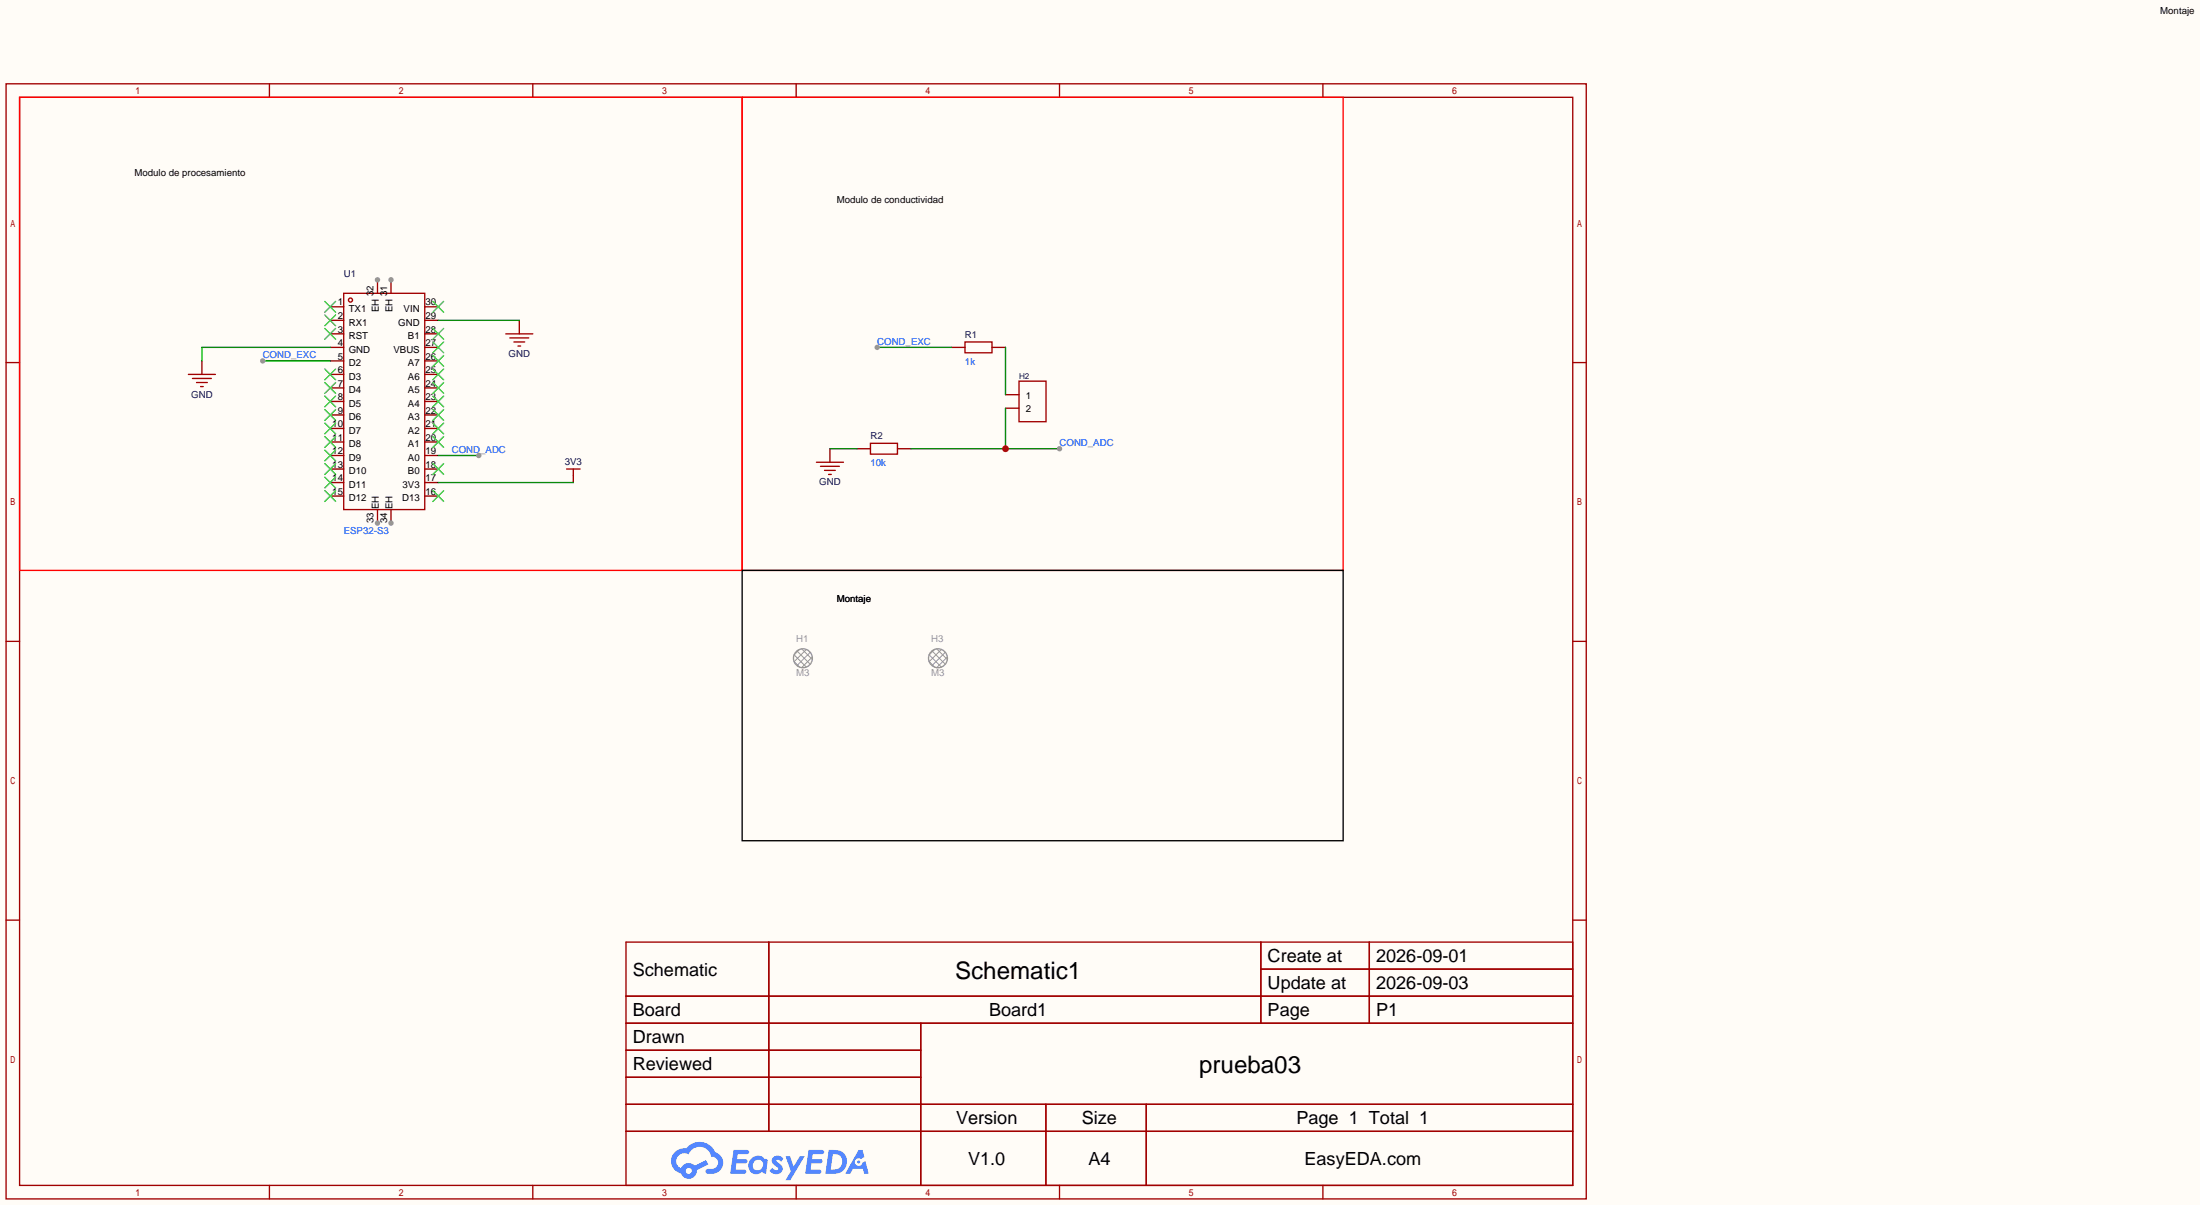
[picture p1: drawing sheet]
<svg xmlns="http://www.w3.org/2000/svg" width="414mm" height="226mm" viewBox="0 0 414 226" stroke-linecap="round" stroke-linejoin="round" font-family="sans-serif">
<path d="M0 0h413.7v226.4h-413.7z" fill="#fffcf7"/>
<g fill="none" stroke="#a10000" stroke-width=".25">
<path d="M1.1 15.7h297.2v209.6h-297.2zM3.7 18.3h292.1v204.5h-292.1zM50.7 15.7v2.6M100.2 15.7v2.6M149.7 15.7v2.6M199.3 15.7v2.6M248.8 15.7v2.6M1.1 68.1h2.6M295.8 68.1h2.5M1.1 120.5h2.6M295.8 120.5h2.5M1.1 172.9h2.6"/>
<path d="M117.7 177h178.1v45.8h-178.1zM144.6 177v35.6M237.1 177v15.3M257.5 177v15.3M295.8 172.9h2.5M117.7 187.2h178.1M117.7 192.3h178.1M117.7 197.4h55.5M173.2 192.3v30.5M237.1 182.1h58.7M117.7 207.5h178.1M117.7 202.4h55.5"/>
<path d="M117.7 212.6h178.1M196.7 207.5v15.3M215.6 207.5v15.3M50.7 222.8v2.5M100.2 222.8v2.5M149.7 222.8v2.5M199.3 222.8v2.5M248.8 222.8v2.5"/>
</g>
<g fill="#5487ff">
<path d="M145.5 217.4a1.3 1.3 0 0 1 1.8 .3l-.4 .6a.54 .54 0 0 0-.9-.2l.1 .2a1.58 1.58 0 0 1 1.1 1.6 1.43 1.43 0 0 1-2.5 .1l.5-.6a.64 .64 0 0 0 .5 .5 .64 .64 0 0 0 .7-.3l-.2-.2a1.6 1.6 0 0 1-1-1.5z"/>
<path d="M147.7 217.3h.9l.7 1.9 1.1-1.9h.9l-2.7 4.5h-.9l1-1.7z"/>
<path d="M138 216.1h1.6a1.31 1.31 0 0 1 1.2 .2 .4 .4 0 0 1-.3 .6h-1.8l-.1 .9h1.6a.4 .4 0 0 1 .4 .4 .4 .4 0 0 1-.4 .4h-1.7l-.2 1.2h.8a1.23 1.23 0 0 1 1.2 .2 .39 .39 0 0 1-.3 .6h-2.7z"/>
<path d="M152.1 216.1h1.6a1.32 1.32 0 0 1 1.3 .2 .39 .39 0 0 1-.4 .6h-1.7l-.2 .9h1.7a.4 .4 0 0 1 .3 .4 .4 .4 0 0 1-.4 .4h-1.7l-.2 1.2h.8a1.23 1.23 0 0 1 1.2 .2 .39 .39 0 0 1-.3 .6h-2.7z"/>
<path d="M161.5 216.1h.7l.4 1.3-.7 .4a.75 .75 0 0 0-1.1 .3 .75 .75 0 0 0 .5 1 .75 .75 0 0 0 .9-.6l.6-.3 .6 2.4h-.9l-.2-1h-1.9l-.5 1h-.9z"/>
<path d="M155.9 216.1l-.7 4.5h1.5a2.27 2.27 0 0 0 2.6-2.3 2.27 2.27 0 0 0-2.7-2.2zM156.6 216.9a1.5 1.5 0 0 1 1.8 1.5 1.5 1.5 0 0 1-1.9 1.4h-.3z"/>
<path d="M141.3 217.7a1.62 1.62 0 0 0-.4 2.1 1.62 1.62 0 0 0 2 .7l.4-.3 .8 .4 .3-2.5-.2-.3h-.4a1.58 1.58 0 0 0-2.5-.1zM141.9 218.2a.99 .99 0 0 1 1.6 .3 .99 .99 0 0 1-.9 1.4 .94 .94 0 0 1-1-.5 .94 .94 0 0 1 .3-1.2z"/>
<path d="M126.9 216.5a2.37 2.37 0 0 0 1.2 4 1.54 1.54 0 0 0 1.7 1 1.54 1.54 0 0 0 1.3-1.6l2.1-1.1-.5-.8-2 1.1a1.57 1.57 0 0 0-2.6 .4 1.5 1.5 0 0 1-.8-2.1 1.5 1.5 0 0 1 2.2-.5 2.23 2.23 0 0 1 2.3-1.4 2.23 2.23 0 0 1 2 1.8 1.16 1.16 0 0 1 1.2 1.1 1.16 1.16 0 0 1-1 1.3h-.7a.47 .47 0 0 0-.6 .3 .47 .47 0 0 0 .4 .6 2.19 2.19 0 0 0 2.4-.8 2.19 2.19 0 0 0 .1-2.5l-1.1-.8a3.2 3.2 0 0 0-5.4-.7l-1.2 .1zM129 220.1a.58 .58 0 0 1 1.1 0 .58 .58 0 0 1-1.1 0z"/>
<circle cx="161.5" cy="218.4" r=".28"/>
</g>
<path d="M181.5 64.3h5.1v2h-5.1zM191.6 71.6h5.1v7.6h-5.1zM163.7 83.3h5.1v2h-5.1z" fill="none" stroke="#a10000" stroke-width=".25"/>
<path d="M178.9 65.3h2.6M186.6 65.3h2.5M189.1 74.2h2.5M189.1 76.7h2.5M161.2 84.3h2.5M168.8 84.3h2.5" fill="none" stroke="#870000" stroke-width=".25"/>
<path d="M189.1 65.3v8.9M189.1 76.7v7.6M171.3 84.3h28" fill="none" stroke="#008700" stroke-width=".25"/>
<circle cx="189.1" cy="84.3" r=".63" fill="#c00"/>
<circle cx="199.3" cy="84.3" r=".51" fill="#999"/>
<g fill="none" stroke="#a10000" stroke-width=".25">
<path d="M64.6 55.1h15.3v40.7h-15.3z"/>
<circle cx="65.9" cy="56.4" r=".38"/>
</g>
<g fill="none" stroke="#870000" stroke-width=".25">
<path d="M62.1 57.7h2.5M73.5 52.6v2.5M79.9 57.7h2.5M62.1 60.2h2.5M62.1 62.7h2.5M62.1 65.3h2.5M62.1 67.8h2.5M62.1 70.4h2.5M62.1 72.9h2.5M62.1 75.4h2.5M62.1 78h2.5M79.9 60.2h2.5"/>
<path d="M79.9 62.7h2.5M79.9 65.3h2.5M79.9 67.8h2.5M79.9 70.4h2.5M79.9 72.9h2.5M79.9 75.4h2.5M79.9 78h2.5M62.1 80.5h2.5M62.1 83.1h2.5M62.1 85.6h2.5M62.1 88.1h2.5M62.1 90.7h2.5"/>
<path d="M62.1 93.2h2.5M79.9 80.5h2.5M79.9 83.1h2.5M79.9 85.6h2.5M79.9 88.1h2.5M79.9 90.7h2.5M79.9 93.2h2.5"/>
</g>
<g fill="none" stroke="#3c3" stroke-width=".25">
<path d="M61.1 56.6l2 2.1M61.1 59.2l2 2M63.1 56.6l-2 2.1M63.1 59.2l-2 2M81.4 56.6l2 2.1M83.4 56.6l-2 2.1M61.1 61.7l2 2.1M61.1 69.3l2 2.1M61.1 71.9l2 2M61.1 74.4l2 2.1M61.1 77l2 2M61.1 79.5l2 2"/>
<path d="M63.1 61.7l-2 2.1M63.1 69.3l-2 2.1M63.1 71.9l-2 2M63.1 74.4l-2 2.1M63.1 77l-2 2M63.1 79.5l-2 2M81.4 79.5l2 2M81.4 77l2 2M81.4 74.4l2 2.1M81.4 71.9l2 2M81.4 69.3l2 2.1M81.4 66.8l2 2"/>
<path d="M81.4 64.3l2 2M81.4 61.7l2 2.1M83.4 61.7l-2 2.1M83.4 64.3l-2 2M83.4 69.3l-2 2.1M83.4 71.9l-2 2M83.4 79.5l-2 2M83.4 77l-2 2M83.4 74.4l-2 2.1M83.4 66.8l-2 2M61.1 82l2 2.1M61.1 84.6l2 2"/>
<path d="M61.1 87.1l2 2.1M61.1 89.7l2 2M61.1 92.2l2 2M63.1 82l-2 2.1M63.1 84.6l-2 2M63.1 87.1l-2 2.1M63.1 89.7l-2 2M63.1 92.2l-2 2M81.4 92.2l2 2M81.4 87.1l2 2.1M81.4 82l2 2.1M83.4 92.2l-2 2"/>
<path d="M83.4 87.1l-2 2.1M83.4 82l-2 2.1"/>
</g>
<circle cx="73.5" cy="52.6" r=".51" fill="#999"/>
<path d="M71 52.6v2.5" fill="none" stroke="#870000" stroke-width=".25"/>
<circle cx="71" cy="52.6" r=".51" fill="#999"/>
<path d="M71 95.8v2.5" fill="none" stroke="#870000" stroke-width=".25"/>
<circle cx="71" cy="98.3" r=".51" fill="#999"/>
<path d="M73.5 95.8v2.5" fill="none" stroke="#870000" stroke-width=".25"/>
<circle cx="73.5" cy="98.3" r=".51" fill="#999"/>
<path d="M38 67.8v2.6M97.7 60.2v2.5M107.8 89.4v1.3" fill="none" stroke="#870000" stroke-width=".25"/>
<path d="M35.4 70.4h5.1M36.2 71.1h3.6M37 71.9h2M37.7 72.6h.5M95.1 62.7h5.1M95.9 63.5h3.5M96.6 64.3h2.1M97.4 65h.5M106.6 88.1h2.5M107.8 88.1v1.3" fill="none" stroke="#a10000" stroke-width=".25"/>
<path d="M62.1 65.3h-24.1v2.5M82.4 60.2h15.3M82.4 90.7h25.4M82.4 85.6h7.6" fill="none" stroke="#008700" stroke-width=".25"/>
<circle cx="90" cy="85.6" r=".51" fill="#999"/>
<path d="M165 65.3h13.9" fill="none" stroke="#008700" stroke-width=".25"/>
<circle cx="165" cy="65.3" r=".51" fill="#999"/>
<path d="M156.1 84.3v2.6" fill="none" stroke="#870000" stroke-width=".25"/>
<path d="M153.5 86.9h5.1M154.3 87.6h3.6M155.1 88.4h2M155.8 89.2h.5" fill="none" stroke="#a10000" stroke-width=".25"/>
<path d="M49.4 67.8h12.7M156.1 84.3h5.1" fill="none" stroke="#008700" stroke-width=".25"/>
<circle cx="49.4" cy="67.8" r=".51" fill="#999"/>
<path d="M3.7 18.3h135.9v88.9h-135.9zM139.6 18.3h113v88.9h-113z" fill="none" stroke="#f00" stroke-width=".25"/>
<g fill="none" stroke="#999" stroke-width=".19">
<path d="M149.3 124.3l1.1 1.1M149.3 123.1l2.3 2.3M149.9 122.3l2.5 2.5M150.4 122l-1.1 1.1M150.8 121.9l2 2M151.6 122l-2.3 2.3M152.4 122.6l-2.5 2.5M152.8 123.5l-2 2M174.7 124.3l1.1 1.1M174.7 123.1l2.3 2.3M175.3 122.3l2.5 2.5M175.8 122l-1.1 1.1"/>
<path d="M176.2 121.9l2 2M177 122l-2.3 2.3M177.8 122.6l-2.5 2.5M178.2 123.5l-2 2"/>
</g>
<g fill="none" stroke="#999" stroke-width=".25">
<circle cx="151" cy="123.7" r="1.78"/>
<circle cx="176.4" cy="123.7" r="1.78"/>
</g>
<path d="M139.6 107.2h113v50.8h-113z" fill="none" stroke="#000" stroke-width=".25"/>
<g font-size="4.5">
<text x="179.6" y="183.9">Schematic1</text>
<text x="225.5" y="201.7">prueba03</text>
</g>
<g font-size="3.4">
<text x="119" y="183.3">Schematic</text>
<text x="238.4" y="180.8">Create at</text>
<text x="238.4" y="185.9">Update at</text>
<text x="258.8" y="180.8">2026-09-01</text>
<text x="258.8" y="185.9">2026-09-03</text>
<text x="119" y="191">Board</text>
<text x="186" y="191">Board1</text>
<text x="238.4" y="191">Page</text>
<text x="258.8" y="191">P1</text>
<text x="119" y="196">Drawn</text>
<text x="119" y="201.1">Reviewed</text>
<text x="179.8" y="211.3">Version</text>
<text x="203.5" y="211.3">Size</text>
<text x="243.8" y="211.3">Page 1 Total 1</text>
<text x="182.1" y="218.9">V1.0</text>
<text x="204.7" y="218.9">A4</text>
<text x="245.3" y="218.9">EasyEDA.com</text>
</g>
<g font-size="1.8">
<text x="406.3" y="2.6">Montaje</text>
<text x="25.3" y="33">Modulo de procesamiento</text>
<text x="157.4" y="38.1">Modulo de conductividad</text>
<text x="63.5" y="57.4">1</text>
<text x="63.5" y="59.9">2</text>
<text x="65.6" y="58.7">TX1</text>
<text x="70.3" y="55.6" transform="rotate(-90 70.3 55.6)">32</text>
<text x="71.3" y="58.6" transform="rotate(-90 71.3 58.6)">EH</text>
<text x="72.8" y="55.6" transform="rotate(-90 72.8 55.6)">31</text>
<text x="73.8" y="58.6" transform="rotate(-90 73.8 58.6)">EH</text>
<text x="75.9" y="58.7">VIN</text>
<text x="80" y="59.9">29</text>
<text x="80" y="57.4">30</text>
<text x="63.5" y="62.5">3</text>
<text x="63.5" y="65">4</text>
<text x="65.6" y="61.2">RX1</text>
<text x="65.6" y="63.8">RST</text>
<text x="74.9" y="61.2">GND</text>
<text x="76.7" y="63.8">B1</text>
<text x="80" y="65">27</text>
<text x="80" y="62.5">28</text>
<text x="63.5" y="67.6">5</text>
<text x="63.5" y="70.1">6</text>
<text x="65.6" y="66.3">GND</text>
<text x="65.6" y="68.8">D2</text>
<text x="65.6" y="71.4">D3</text>
<text x="74" y="66.3">VBUS</text>
<text x="76.7" y="71.4">A6</text>
<text x="76.7" y="68.8">A7</text>
<text x="80" y="70.1">25</text>
<text x="80" y="67.6">26</text>
<text x="63.5" y="72.6">7</text>
<text x="63.5" y="75.2">8</text>
<text x="63.5" y="77.7">9</text>
<text x="65.6" y="73.9">D4</text>
<text x="65.6" y="76.5">D5</text>
<text x="76.7" y="76.5">A4</text>
<text x="76.7" y="73.9">A5</text>
<text x="80" y="77.7">22</text>
<text x="80" y="75.2">23</text>
<text x="80" y="72.6">24</text>
<text x="192.9" y="74.9">1</text>
<text x="192.9" y="77.5">2</text>
<text x="62.5" y="80.3">10</text>
<text x="62.5" y="82.8">11</text>
<text x="65.6" y="79">D6</text>
<text x="65.6" y="81.5">D7</text>
<text x="76.7" y="81.5">A2</text>
<text x="76.7" y="79">A3</text>
<text x="80" y="82.8">20</text>
<text x="80" y="80.3">21</text>
<text x="62.5" y="85.3">12</text>
<text x="62.5" y="87.9">13</text>
<text x="65.6" y="84.1">D8</text>
<text x="65.6" y="86.6">D9</text>
<text x="65.6" y="89.2">D10</text>
<text x="76.7" y="89.2">B0</text>
<text x="76.7" y="86.6">A0</text>
<text x="76.7" y="84.1">A1</text>
<text x="80" y="87.9">18</text>
<text x="80" y="85.3">19</text>
<text x="62.5" y="90.4">14</text>
<text x="62.5" y="93">15</text>
<text x="65.6" y="91.7">D11</text>
<text x="65.6" y="94.2">D12</text>
<text x="71.3" y="95.7" transform="rotate(-90 71.3 95.7)">EH</text>
<text x="73.8" y="95.7" transform="rotate(-90 73.8 95.7)">EH</text>
<text x="75.6" y="94.2">D13</text>
<text x="75.7" y="91.7">3V3</text>
<text x="80" y="93">16</text>
<text x="80" y="90.4">17</text>
<text x="70.3" y="98.3" transform="rotate(-90 70.3 98.3)">33</text>
<text x="72.8" y="98.3" transform="rotate(-90 72.8 98.3)">34</text>
<text x="157.4" y="113.1">Montaje</text>
</g>
<g font-size="1.8" fill="#000080">
<text x="64.6" y="52.1">U1</text>
<text x="181.5" y="63.5">R1</text>
<text x="95.6" y="67.1">GND</text>
<text x="36" y="74.7">GND</text>
<text x="163.7" y="82.6">R2</text>
<text x="106.2" y="87.4">3V3</text>
<text x="154.1" y="91.2">GND</text>
</g>
<g font-size="1.8" fill="#00f">
<text x="165" y="64.8">COND_EXC</text>
<text x="49.4" y="67.3">COND_EXC</text>
<text x="181.5" y="68.6">1k</text>
<text x="199.3" y="83.8">COND_ADC</text>
<text x="85" y="85.1">COND_ADC</text>
<text x="163.7" y="87.7">10k</text>
<text x="64.6" y="100.4">ESP32-S3</text>
</g>
<g font-size="1.8" fill="#999">
<text x="149.7" y="120.7">H1</text>
<text x="175.1" y="120.7">H3</text>
<text x="149.7" y="127">M3</text>
<text x="175.1" y="127">M3</text>
</g>
<text font-size="1.5" fill="#000080" x="191.6" y="71.1">H2</text>
</svg>
